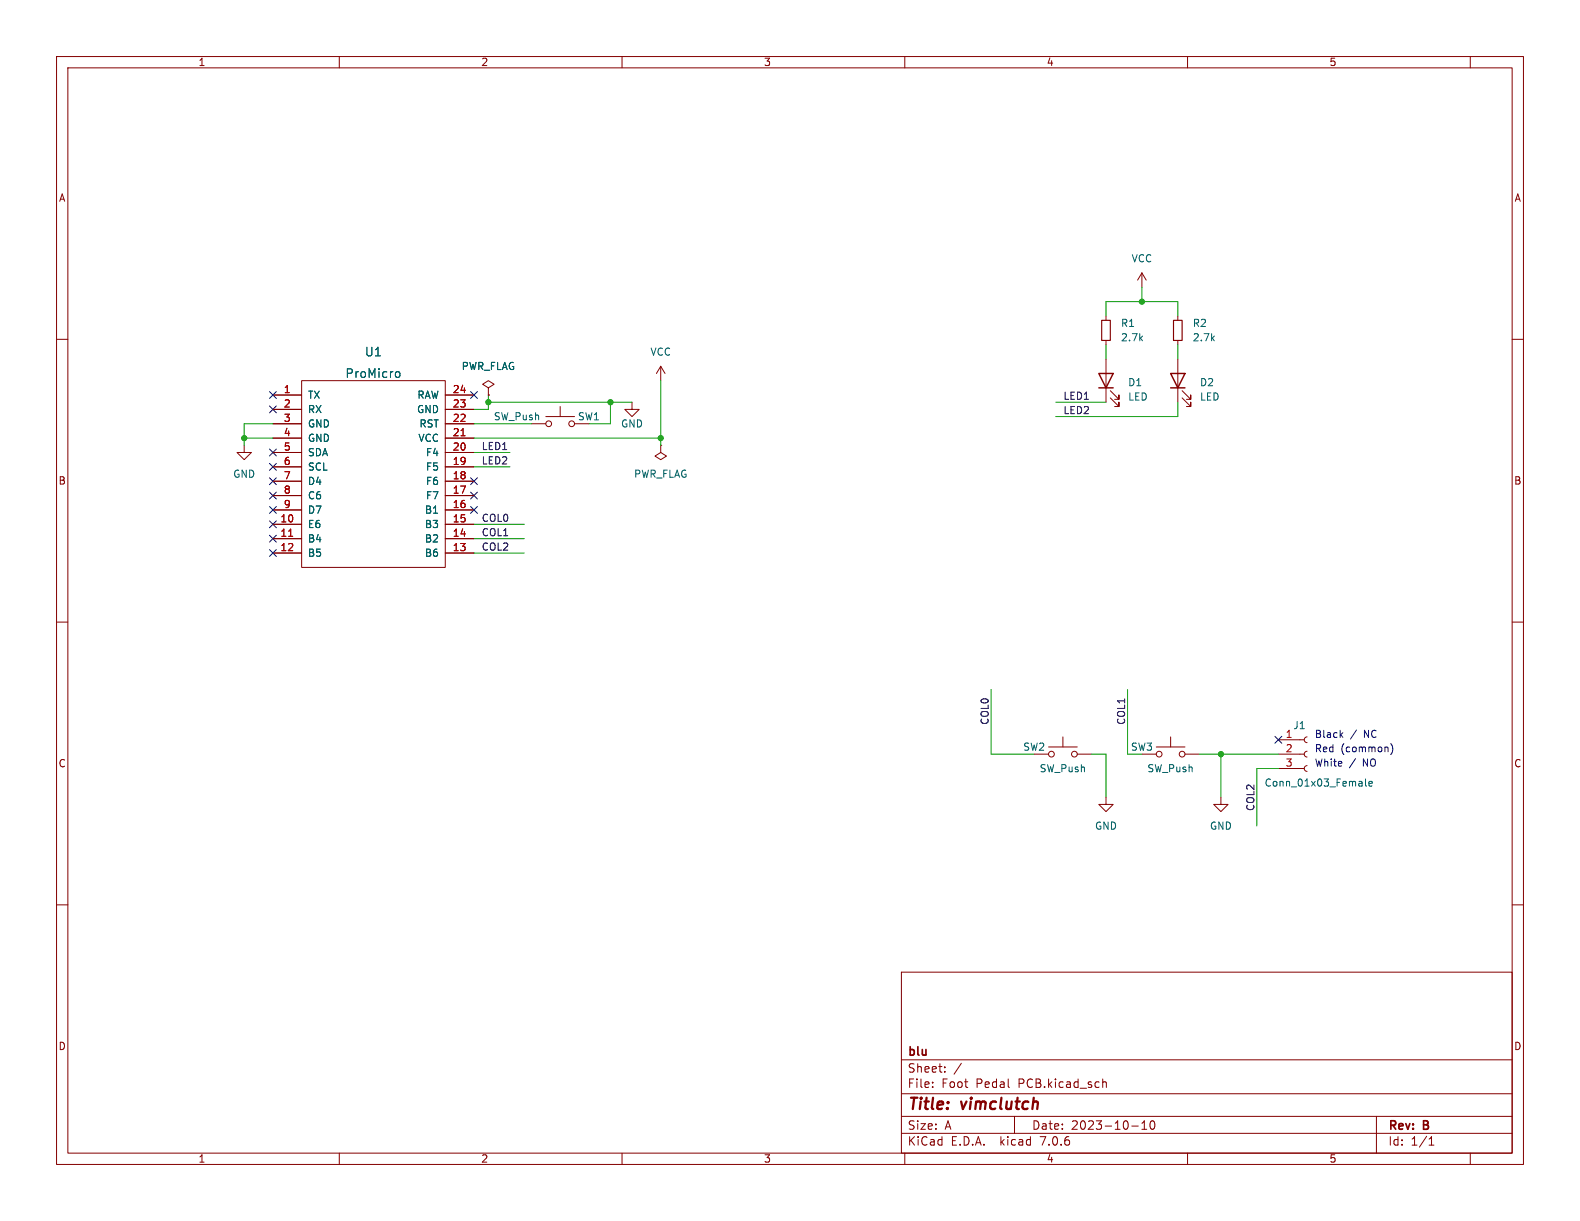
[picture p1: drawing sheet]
<svg xmlns="http://www.w3.org/2000/svg" width="279mm" height="216mm" viewBox="0 0 279 216" stroke-linecap="round" stroke-linejoin="round" font-family="sans-serif">
<g fill="none" stroke="#840000" stroke-width=".18">
<path d="M10 10h259.4v195.9h-259.4zM12 12h255.4v191.9h-255.4zM60 10v2M110 10v2M160 10v2M210 10v2M260 10v2M10 60h2M195.6 55.9v.7M201.9 48.3l-.7 1.2M201.9 48.3v2.5M201.9 48.3l.8 1.2"/>
<path d="M208.3 55.9v.7M267.4 60h2M43.2 78.7v1.3h1.2l-1.2 1.3-1.3-1.3h1.3M48.3 74.9h5M48.3 69.9h5M48.3 72.4h5M48.3 77.5h5M53.3 67.3h25.4v33h-25.4zM78.7 74.9h5.1M78.7 69.9h5.1M78.7 72.4h5.1M78.7 77.5h5.1"/>
<path d="M86.4 68.6l1-.7-1-.6-1.1 .6 1.1 .7v1.3M86.4 69.9h.1M94 74.9h2.5M96.5 73.7h5.1M99.1 71.9v1.8M111.8 71.1v1.3h1.2l-1.2 1.3-1.3-1.3h1.3M116.8 78.7v1.3l1.1 .6-1.1 .7-1-.7 1-.6M116.8 78.7h.1M116.8 64.8l-.7 1.2M116.8 64.8v2.5M116.8 64.8l.8 1.2M195.6 60.2v.8"/>
<path d="M195.6 63.5v7.6M196.3 70.4l1.6 1.5v-.8v.8h-.8M196.3 69.1l1.6 1.5v-.7v.7h-.8M208.3 60.2v.8M208.3 63.5v7.6M209 70.4l1.6 1.5v-.8v.8h-.8M209 69.1l1.6 1.5v-.7v.7h-.8M48.3 92.7h5M48.3 95.3h5M48.3 97.8h5M48.3 90.2h5M48.3 87.6h5"/>
<path d="M48.3 85.1h5M48.3 82.6h5M48.3 80h5M78.7 92.7h5.1M78.7 95.3h5.1M78.7 97.8h5.1M78.7 90.2h5.1M78.7 87.6h5.1M78.7 85.1h5.1M78.7 82.6h5.1M78.7 80h5.1M10 110h2"/>
<path d="M267.4 110h2M182.9 133.4h2.5M185.4 132.1h5.1M188 130.3v1.8M190.5 133.4h2.5M201.9 133.4h2.6M204.5 132.1h5M207 130.3v1.8M209.5 133.4h2.6M226.1 133.4h4.5M226.1 135.9h4.5M226.1 130.8h4.5"/>
<path d="M231.1 135.4l-.3 .1-.2 .4 .2 .3 .3 .2M231.1 132.8l-.3 .2-.2 .3 .2 .4 .3 .2M231.1 130.3l-.3 .1-.2 .4 .2 .4 .3 .1M10 160h2M195.6 141v1.2h1.2l-1.2 1.3-1.3-1.3h1.3M215.9 141v1.2h1.3l-1.3 1.3-1.3-1.3h1.3M267.4 160h2M159.4 171.9h108v32h-108zM159.4 197.4h108M159.4 193.4h108M159.4 187.4h108M164.9 192.1v.2"/>
<path d="M164.9 191.4v.1M167.1 189.4v.2M167.1 188.7v.1M170 188l-1.3 1.9M179.4 197.4v3M195 190.8v1.5M195 191.4l.2-.1 .4 .1v.9M200.1 199.1h1.2M201.9 199.7h.9M201.9 198.6l.5-.4v1.5M203.6 198.3l.1-.1a.81 .81 0 0 1 .6 .6 .81 .81 0 0 1-.3 .8l-.1 .1a.81 .81 0 0 1-.6-.6 .81 .81 0 0 1 .3-.8zM243.4 197.4v6.5"/>
<path d="M60 203.9v2M110 203.9v2M159.4 200.4h108M160 203.9v2M210 203.9v2M252.7 202.5h.9M252.7 201.4l.4-.4v1.5M260 203.9v2"/>
<circle cx="97" cy="74.9" r=".51"/>
<circle cx="101.1" cy="74.9" r=".51"/>
<circle cx="185.9" cy="133.4" r=".51"/>
<circle cx="190" cy="133.4" r=".51"/>
<circle cx="205" cy="133.4" r=".51"/>
<circle cx="209" cy="133.4" r=".51"/>
</g>
<path d="M194.8 56.6h1.5v3.6h-1.5zM207.5 56.6h1.5v3.6h-1.5z" fill="none" stroke="#840000" stroke-width=".2"/>
<path d="M194.3 66h2.5l-1.2 2.6zM194.3 68.6h2.5M207 66h2.5l-1.2 2.6zM207 68.6h2.5" fill="none" stroke="#840000" stroke-width=".25"/>
<path d="M70.1 65.8l.3-.1 .3 .3-.1 .6-.2 .1h-.3M241.5 137.7v1.1l.2 .2M242.1 138.6l.6-.1-.1-.3h-.3l-.2 .1v.6h.5" fill="none" stroke="#006464" stroke-width=".18"/>
<path d="M81.5 77.1h.7M51 94.8h.8" fill="none" stroke="#a90000" stroke-width=".18"/>
<path d="M237.1 129.9l.4 .5M237.5 129.5l-.5 .5M245.9 131.5a1.46 1.46 0 0 1 0 1.9" fill="none" stroke="#0000c2" stroke-width=".18"/>
<g fill="none" stroke="#009600" stroke-width=".18">
<path d="M195.6 55.9v-2.6h12.7v2.6M201.9 50.8v2.5M43.2 77.5h5.1M48.3 74.9h-5.1v3.8M83.8 74.9h10.2M83.8 77.5h33M86.4 71.1h25.4M86.4 69.9v2.5h-2.6M107.9 71.1v3.8h-3.8M116.8 67.3v11.4M186.7 71.1h8.9M195.6 61v2.5"/>
<path d="M208.3 61v2.5M208.3 71.1v2.6h-21.6M83.8 80h6.4M83.8 82.6h6.4M83.8 97.8h8.9M83.8 95.3h8.9M83.8 92.7h8.9M175.3 121.9v11.5h7.6M193 133.4h2.6v7.6M199.4 121.9v11.5M212.1 133.4h14M215.9 133.4v7.6"/>
<path d="M226.1 135.9h-3.9v10.2"/>
</g>
<g fill="none" stroke="#000084" stroke-width=".18">
<path d="M47.7 69.2l1.2 1.3M47.7 71.8l1.2 1.2M47.7 79.4l1.2 1.2M48.9 69.2l-1.2 1.3M48.9 71.8l-1.2 1.2M48.9 79.4l-1.2 1.2M83.2 69.2l1.2 1.3M84.4 69.2l-1.2 1.3M47.7 94.6l1.2 1.3M47.7 97.2l1.2 1.2M47.7 89.6l1.2 1.2M47.7 92.1l1.2 1.2"/>
<path d="M47.7 87l1.2 1.2M47.7 84.5l1.2 1.2M47.7 81.9l1.2 1.3M48.9 94.6l-1.2 1.3M48.9 97.2l-1.2 1.2M48.9 89.6l-1.2 1.2M48.9 92.1l-1.2 1.2M48.9 87l-1.2 1.2M48.9 84.5l-1.2 1.2M48.9 81.9l-1.2 1.3M83.2 89.6l1.2 1.2M83.2 84.5l1.2 1.2"/>
<path d="M83.2 87l1.2 1.2M84.4 89.6l-1.2 1.2M84.4 84.5l-1.2 1.2M84.4 87l-1.2 1.2M225.5 130.2l1.2 1.2M226.7 130.2l-1.2 1.2"/>
</g>
<g fill="#009600" stroke="#009600" stroke-width=".18">
<circle cx="43.2" cy="77.5" r=".46"/>
<circle cx="86.4" cy="71.1" r=".46"/>
<circle cx="116.8" cy="77.5" r=".46"/>
<circle cx="107.9" cy="71.1" r=".46"/>
<circle cx="215.9" cy="133.4" r=".46"/>
<circle cx="201.9" cy="53.3" r=".46"/>
</g>
<g font-size="2.8" fill="#840000">
<text x="160.4" y="196.8">Title:</text>
<text x="170.1" y="196.8">vimclutch</text>
</g>
<g font-size="2.1" fill="#006464">
<text x="64.4" y="63.2">U1</text>
<text x="61" y="67">ProMicro</text>
</g>
<g font-size="2.1" fill="#840000">
<text x="160.4" y="189.9">Sheet:</text>
<text x="160.4" y="187.1">blu</text>
<text x="160.4" y="192.6">File:</text>
<text x="166.5" y="192.6">Foot</text>
<text x="172.6" y="192.6">Pedal</text>
<text x="180.2" y="192.6">PCB.kicad_sch</text>
<text x="160.4" y="202.8">KiCad</text>
<text x="160.4" y="200">Size:</text>
<text x="167.1" y="200">A</text>
<text x="168.1" y="202.8">E.D.A.</text>
<text x="177" y="202.8">kicad</text>
<text x="182.4" y="200">Date:</text>
<text x="184.2" y="202.8">7.0.6</text>
<text x="189.4" y="200">2023-10-10</text>
<text x="245.4" y="200.2">Rev:</text>
<text x="245.4" y="202.8">Id:</text>
<text x="249.5" y="202.8">1/1</text>
<text x="251.8" y="200.2">B</text>
</g>
<g font-size="1.8" fill="#840000">
<text x="35" y="11.9">1</text>
<text x="85" y="11.9">2</text>
<text x="135" y="11.9">3</text>
<text x="185" y="11.9">4</text>
<text x="235" y="11.9">5</text>
<text x="10.3" y="35.9">A</text>
<text x="267.7" y="35.9">A</text>
<text x="10.3" y="85.9">B</text>
<text x="267.7" y="85.9">B</text>
<text x="10.3" y="135.9">C</text>
<text x="267.7" y="135.9">C</text>
<text x="10.3" y="185.9">D</text>
<text x="267.7" y="185.9">D</text>
<text x="35" y="205.8">1</text>
<text x="85" y="205.8">2</text>
<text x="135" y="205.8">3</text>
<text x="185" y="205.8">4</text>
<text x="235" y="205.8">5</text>
</g>
<g font-size="1.8" fill="#006464">
<text x="200" y="46.6">VCC</text>
<text x="198.1" y="58">R1</text>
<text x="210.8" y="58">R2</text>
<text x="81.5" y="65.6">PWR_FLAG</text>
<text x="114.9" y="63.1">VCC</text>
<text x="198.1" y="60.6">2.7k</text>
<text x="210.8" y="60.6">2.7k</text>
<text x="54.4" y="70.7">TX</text>
<text x="73.7" y="70.7">RAW</text>
<text x="199.4" y="68.5">D1</text>
<text x="199.4" y="71">LED</text>
<text x="212.1" y="68.5">D2</text>
<text x="212.1" y="71">LED</text>
<text x="54.4" y="73.3">RX</text>
<text x="54.4" y="75.8">GND</text>
<text x="73.7" y="73.3">GND</text>
<text x="74.1" y="75.8">RST</text>
<text x="87.2" y="74.5">SW_Push</text>
<text x="102.1" y="74.5">SW1</text>
<text x="109.7" y="75.8">GND</text>
<text x="54.4" y="78.3">GND</text>
<text x="54.4" y="80.9">SDA</text>
<text x="54.4" y="83.4">SCL</text>
<text x="73.9" y="78.3">VCC</text>
<text x="75.2" y="83.4">F5</text>
<text x="75.2" y="80.9">F4</text>
<text x="41.1" y="84.7">GND</text>
<text x="54.4" y="86">D4</text>
<text x="54.4" y="88.5">C6</text>
<text x="75.2" y="88.5">F7</text>
<text x="75.2" y="86">F6</text>
<text x="112" y="84.7">PWR_FLAG</text>
<text x="54.4" y="93.6">E6</text>
<text x="54.4" y="91">D7</text>
<text x="75" y="93.6">B3</text>
<text x="75" y="91">B1</text>
<text x="54.4" y="96.1">B4</text>
<text x="54.4" y="98.7">B5</text>
<text x="75" y="98.7">B6</text>
<text x="75" y="96.1">B2</text>
<text x="228.6" y="129.1">J1</text>
<text x="180.8" y="132.9">SW2</text>
<text x="183.7" y="136.8">SW_Push</text>
<text x="202.8" y="136.8">SW_Push</text>
<text x="223.5" y="139.3">Conn_01x03_Female</text>
<text x="193.5" y="146.9">GND</text>
<text x="213.9" y="146.9">GND</text>
</g>
<g font-size="1.8" fill="#a90000">
<text x="50.1" y="69.6">1</text>
<text x="80" y="69.6">24</text>
<text x="50.1" y="72.1">2</text>
<text x="50.1" y="74.7">3</text>
<text x="50.1" y="77.2">4</text>
<text x="80" y="77.2">21</text>
<text x="80" y="74.7">22</text>
<text x="80" y="72.1">23</text>
<text x="50.1" y="79.8">5</text>
<text x="50.1" y="82.3">6</text>
<text x="80" y="82.3">19</text>
<text x="80" y="79.8">20</text>
<text x="50.1" y="84.8">7</text>
<text x="50.1" y="87.4">8</text>
<text x="50.1" y="89.9">9</text>
<text x="80" y="89.9">16</text>
<text x="80" y="87.4">17</text>
<text x="80" y="84.8">18</text>
<text x="49.5" y="92.5">10</text>
<text x="49.5" y="95">11</text>
<text x="80" y="95">14</text>
<text x="80" y="92.5">15</text>
<text x="49.5" y="97.5">12</text>
<text x="80" y="97.5">13</text>
<text x="227.3" y="130.6">1</text>
<text x="227.3" y="133.1">2</text>
<text x="227.3" y="135.6">3</text>
</g>
<g font-size="1.8" fill="#0f0f0f">
<text x="188" y="70.8">LED1</text>
<text x="188" y="73.3">LED2</text>
<text x="85.1" y="82.2">LED2</text>
<text x="85.1" y="79.7">LED1</text>
<text x="85.1" y="92.4">COL0</text>
<text x="85.1" y="94.9">COL1</text>
<text x="85.1" y="97.4">COL2</text>
<text x="174.9" y="128.3" transform="rotate(-90 174.9 128.3)">COL0</text>
<text x="199" y="128.3" transform="rotate(-90 199 128.3)">COL1</text>
<text x="221.9" y="143.5" transform="rotate(-90 221.9 143.5)">COL2</text>
</g>
<g font-size="1.8" fill="#0000c2">
<text x="232.4" y="130.6">Black</text>
<text x="238.8" y="130.6">/</text>
<text x="241.3" y="130.6">NC</text>
<text x="232.4" y="133.1">Red</text>
<text x="232.4" y="135.6">White</text>
<text x="237.1" y="133.1">(common)</text>
<text x="238.6" y="135.6">/</text>
<text x="241.1" y="135.6">NO</text>
</g>
<text font-size="1.8" fill="#009600" x="199.9" y="132.9">SW3</text>
</svg>
